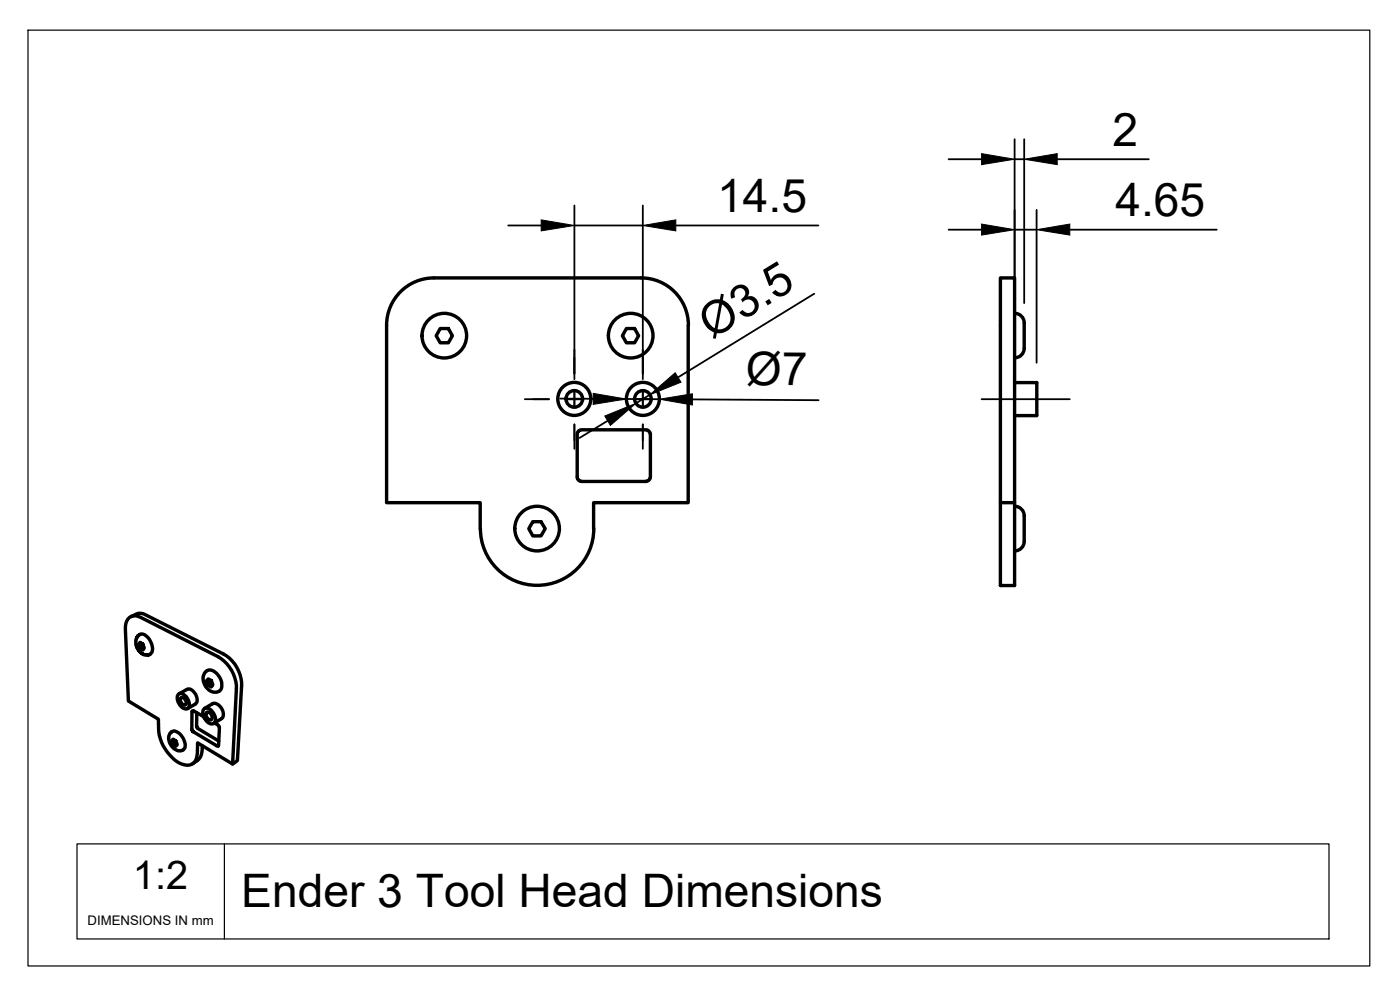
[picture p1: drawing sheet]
<svg xmlns="http://www.w3.org/2000/svg" width="148mm" height="105mm" viewBox="0 0 148 105" stroke-linecap="round" stroke-linejoin="round" font-family="sans-serif">
<!-- layer: Visible -->
<g fill="none" stroke="#000" stroke-width=".36">
<path d="M45.9 29.4h21.9M45.9 29.4a5 5 0 0 0-5 5v18.8h9.9v2.7M46.6 34.7h.9l.4 .8-.4 .8h-.9l-.4-.8zM66.3 34.7h.9l.4 .8-.4 .8h-.9l-.4-.8zM67.8 29.4a5 5 0 0 1 5.1 5M72.8 34.4v18.8h-10v2.7M107.4 33.1a1.01 1.01 0 0 1 1 1M108.4 34.2v1.6a2.63 2.63 0 0 1-.3 1.7l-.3 .3h-.4M50.8 55.9a6 6 0 0 0 6 6 6 6 0 0 0 6-6M56.4 55.2h.9l.4 .7-.4 .8h-.9l-.4-.8zM61.2 45.6l.3-.1h6.9l.2 .1 .2 .3v4.6l-.1 .3-.3 .1h-6.9l-.3-.1-.1-.3v-4.7zM105.9 53.2v8.7h1.5v-32.5h-1.5v23.8h1.5"/>
<path d="M107.4 40.5h2.3v3.5h-2.3M107.4 53.5a1.01 1.01 0 0 1 1 1.1M108.4 54.6v2.6a1.01 1.01 0 0 1-1 1.1M13.5 65.5a1.05 1.05 0 0 1 1.4-.2l8.2 4.2a3.9 3.9 0 0 1 1.9 3.3l-.4 8-3.7-2.2a2.95 2.95 0 0 1-.4 2.1 1.57 1.57 0 0 1-2-.3 4.8 4.8 0 0 1-1.7-4.3l-3.2-2-.3-7.5a1.71 1.71 0 0 1 .2-1.1zM13.9 65.2a1.35 1.35 0 0 1 1.5-.2l8.2 4.2a3.8 3.8 0 0 1 2 3.3l-.5 7.9-.5 .4M14.6 67.2h.1a.52 .52 0 0 1 .8 .1 1.54 1.54 0 0 1 .5 1.8l-.3 .2h-.4l-.3-.2-.3-.3-.3-.8v-.4zM14.8 67.9l.3 .2 .2 .4-.2 .2-.3-.1-.1-.4zM14.9 68.1l-.2 .1M14.9 68l.1 .5 .2 .1M15 68.5l-.2 .1M18 77.5l.1-.1a.46 .46 0 0 1 .8 .1 1.55 1.55 0 0 1 .6 1.7l-.2 .2h-.4l-.4-.2-.3-.3-.3-.4-.1-.4zM18.3 78.2l.3 .2 .2 .3-.2 .2-.3-.1-.1-.4z"/>
<path d="M18.3 78.3l-.1 .1M18.4 78.2l.1 .4 .2 .2M18.5 78.6l-.2 .2M18.9 73.4l.9-.5a1 1 0 0 1 1.1 1.1l-.2 .5-.8 .4M18.9 73.4a1.08 1.08 0 0 1 1.1 1.5 .79 .79 0 0 1-1.2-.7v-.2a.56 .56 0 0 1 .1-.6zM19.1 73.9l.1-.1a.52 .52 0 0 1 .4 .8 .54 .54 0 0 1-.5-.7zM20.8 75.4l.1 1.6 2.3 1.4M21.4 78.9v.4a1.54 1.54 0 0 1-1 1.5M21.5 75.8l-1-.6h-.2v2l.1 .2 2.7 1.5 .1-2-.1-.2-.4-.2M21.5 75a.61 .61 0 0 1 1 .3l.1 .2a.67 .67 0 0 1-.2 1.1 1.19 1.19 0 0 1-.9-1.6zM21.7 74.9l.8-.5a1.03 1.03 0 0 1 1.1 1.2l-.1 .4-.9 .5M21.8 71a.72 .72 0 0 1 1.1 .2 1.47 1.47 0 0 1 .4 1.8l-.1 .1a1.33 1.33 0 0 1-1.7-1.4z"/>
<path d="M21.9 75.3a.52 .52 0 0 1 .5 .8 .54 .54 0 0 1-.5-.8zM22 71.8l.4 .2 .1 .4-.1 .3-.4-.2-.2-.5zM22 71.9l-.2 .1M22.1 71.9h-.1l.2 .5 .3 .1M22.2 72.4l-.2 .1"/>
<circle cx="47" cy="35.5" r="2.36"/>
<circle cx="66.7" cy="35.5" r="2.36"/>
<circle cx="56.8" cy="55.9" r="2.36"/>
<circle cx="60.8" cy="42.2" r="1.75"/>
<circle cx="60.8" cy="42.2" r=".88"/>
<circle cx="68" cy="42.2" r="1.75"/>
<circle cx="68" cy="42.2" r=".88"/>
</g>
<!-- layer: TITLEBLOCK -->
<path d="M8.1 89.3h132.6v10h-132.6zM23.7 89.3v10" fill="none" stroke="#000" stroke-width=".13"/>
<!-- layer: Smart Centers -->
<path d="M60.8 37v2.5M68 37v2.5M55.5 42.2h2.6M59.9 42.2h1.8M60.8 41.3v1.8M60.8 44.9v2.6M62.8 42.2h3.2M67.1 42.2h1.8M68 41.3v1.8M68 44.9v2.6M70.7 42.2h2.6M103.9 42.2h9.3" fill="none" stroke="#000" stroke-width=".19"/>
<!-- layer: FD_Dimensions -->
<g fill="none" stroke="#000" stroke-width=".19">
<path d="M100.4 16.8h3.5M107.4 14.7v23.7M107.4 16.8h1M108.4 14.7v17.4M111.9 16.8h9.7M53.8 23.8h3.5M60.8 21.7v18.4M60.8 23.8h7.2M68 21.7v18.4M71.5 23.8h15.1M86.2 31.1l-14.4 8.8M100.4 24.3h3.5"/>
<path d="M107.4 24.3h2.3M109.7 22.2v16.2M113.2 24.3h15.6M59.3 42.2h3.5M64.3 44.5l-3 1.8M66.3 42.2h3.5M68.8 41.8l-1.5 .9M73.3 42.2l13.3 .1"/>
</g>
<path d="M103.9 16.2l3.5 .6-3.5 .6zM108.4 16.8l3.5-.6v1.2zM57.3 23.3l3.5 .5-3.5 .6zM68.8 41.8l2.7-2.4 .6 1zM68 23.8l3.5-.5v1.1zM103.9 23.7l3.5 .6-3.5 .6zM109.7 24.3l3.5-.6v1.2zM62.8 41.6l3.5 .6-3.5 .6zM64 44l3.3-1.3-2.7 2.3zM69.8 42.2l3.5-.6v1.2z" fill="#000" stroke="#000" stroke-width=".11"/>
<!-- layer: BORDER -->
<path d="M3 3.2h142v99h-142z" fill="none" stroke="#000" stroke-width=".13"/>
<g font-size="4.9">
<text x="117.7" y="15.4">2</text>
<text x="75.9" y="22.4">14.5</text>
<text x="118" y="22.8">4.65</text>
<text x="75.3" y="35.9" transform="rotate(-32 75.3 35.9)">Ø3.5</text>
<text x="78.9" y="40.7">Ø7</text>
<text x="25.5" y="95.9">Ender 3 Tool Head Dimensions</text>
</g>
<text font-size="4.2" x="14.1" y="94">1:2</text>
<text font-size="1.4" x="9.3" y="97.9">DIMENSIONS IN mm</text>
</svg>
